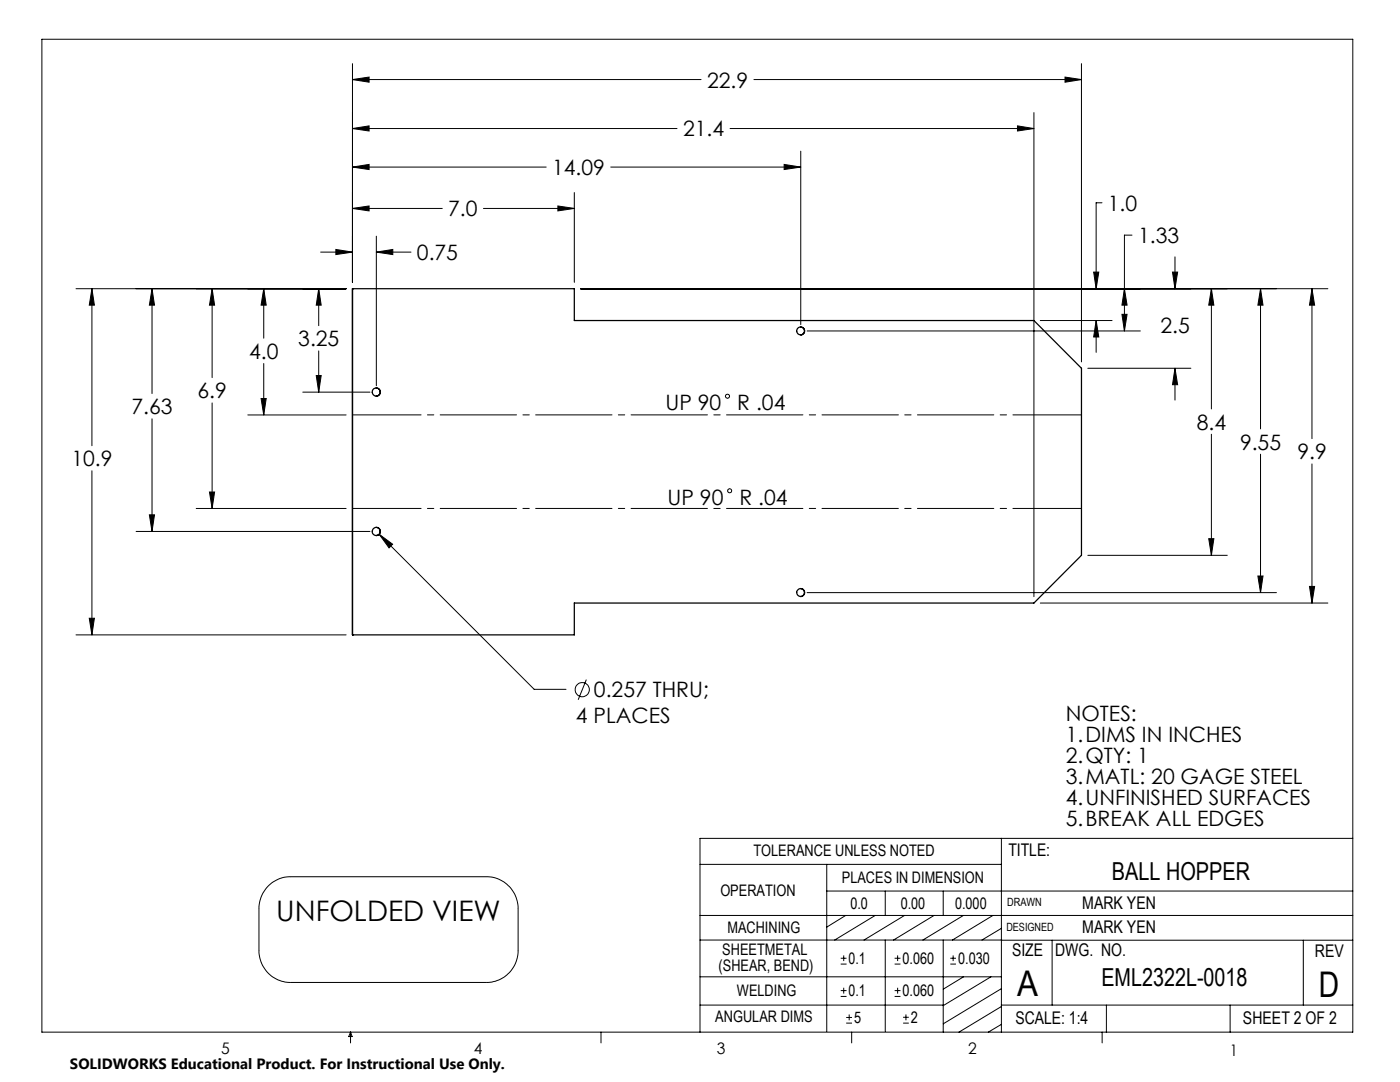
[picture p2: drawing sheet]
<svg xmlns="http://www.w3.org/2000/svg" width="279mm" height="216mm" viewBox="0 0 279 216" stroke-linecap="round" stroke-linejoin="round" font-family="sans-serif">
<g fill="none" stroke="#000" stroke-width=".2">
<path d="M8.4 7.8h261.6v198.2h-261.6zM70.3 15.9l3.4-.5v1zM70.3 12.7v43.6M70.3 15.9h69.6M150.5 15.9h65.3M212.5 15.4l3.3 .5-3.3 .5zM215.8 12.7v59.5M70.3 33.3l3.4-.5v1zM70.3 25.6l3.4-.5v1zM70.3 33.3h38.7M70.3 25.6h64.8M114.6 38.4v17.9"/>
<path d="M121.9 33.3h37.9M145.7 25.6h60.6M156.5 32.8l3.3 .5-3.3 .5zM159.8 30.2v34.6M203.1 25.1l3.2 .5-3.2 .5zM206.3 22.5v96.6M15.2 57.6h53.9M18.3 57.6l.5 3.3h-1zM18.3 57.6v31.3M30.3 57.6l.5 3.3h-1zM30.3 57.6v20.9M42.3 57.6l.5 3.3h-1z"/>
<path d="M42.3 57.6v17.8M52.6 57.6l.5 3.3h-1zM52.6 57.6v9.9M63.6 57.6l.5 3.3h-1zM63.6 57.6v7.4M64 50.3h6.3M67 49.8l3.3 .5-3.3 .5zM70.3 41.6l3.4-.5v1zM70.3 41.6h18M75.1 50.3l3.3-.5v1zM75.1 47.1v29.9M75.1 50.3h6.9"/>
<path d="M96.5 41.6h18.1M111.3 41.1l3.3 .5-3.3 .5zM115.9 57.6h149.1M218.3 54.3h1l-.5 3.3zM219.9 40.5h-1.1v17.1M224.4 57.6l.5 3.3h-1zM225.9 46.9h-1.5v19.1M234 54.3h1l-.5 3.3zM234.5 51.3v6.3M241.8 57.6l.5 3.3h-1.1zM241.8 57.6v24M251.6 57.6l.5 3.3h-1.1z"/>
<path d="M251.6 57.6v28M261.8 57.6l.6 3.3h-1.1zM261.8 57.6v29.9M52.1 79.5h1l-.5 3.3zM52.6 72.5v10.3M60.4 78.2h13.4M63.1 74.9h1l-.5 3.3zM63.6 70v8.2M161.1 66h66.5M207.6 64h14.3M217.1 73.5h20.6M218.8 64l.5 3.2h-1z"/>
<path d="M218.8 64v6.3M223.9 62.7h1l-.5 3.3zM234.5 73.5v6.3M234.5 73.5l.5 3.3h-1zM18.3 93.9v32.8M30.3 83.6v22.4M41.8 98.2h1l-.5 3.3zM42.3 80.4v21.1M49.5 82.8h19.6M241.8 86.6v24.2M251.6 90.6v27.7M261.8 92.6v27.7"/>
<path d="M27.2 106h46.6M29.8 102.7h1l-.5 3.3zM39.2 101.5h29.9M75.7 106.6l2.7 2-.8 .7zM75.7 106.6l30.9 30.9h6.4M161.1 118.3h93.6M217.1 110.8h27.8M241.2 107.5h1.1l-.5 3.3zM251 114.9h1.1l-.5 3.4zM261.3 117h1.1l-.6 3.3zM15.2 126.7h53.9M17.8 123.4h1l-.5 3.3z"/>
<path d="M117 135.6l-1.6 4M207.6 120.3h57.4M53.7 176.7a6.2 6.2 0 0 1 4.3-1.8h39a6.4 6.4 0 0 1 6.4 6.4v8.4a6.3 6.3 0 0 1-6.4 6.3h-39a6.3 6.3 0 0 1-6.3-6.3v-8.4a6.4 6.4 0 0 1 2-4.6zM139.7 172.5h60.1M165 177.8h105M165 172.5v33.3M176.7 177.8v4.9M188.2 177.8v4.9M199.8 167.3v38.7M270 167.3h-130.3v38.7M139.7 182.7h130.3M139.7 187.6h60.2"/>
<path d="M139.7 194.9h60.1M167.8 198.8h1.1M167.8 197.7h1.1M167.8 192.4h1.1M167.8 191.2h1.1M168.4 190.6v1.2M168.4 197.1v1.2M168.8 182.7l-3.8 2.3M174.7 182.7l-8.1 4.9M176.7 187.6v18.2M178.5 198.8h1.2M178.5 197.7h1.2"/>
<path d="M178.5 192.4h1.2M178.5 191.2h1.2M179.1 190.6v1.2M179.1 197.1v1.2M180.5 182.7l-8.1 4.9M186.4 182.7l-8.1 4.9M188.2 187.6v18.4M189.7 192.4h1.1M189.7 191.2h1.1M190.2 190.6v1.2M192.3 182.7l-8.1 4.9M192.3 194.9l-4.1 2.5"/>
<path d="M197.8 194.9l-9.6 5.8M198.2 182.7l-8.1 4.9M199.8 187.6h70.2M199.8 197.3l-11.6 7M199.8 185.2l-3.8 2.4M210 187.6v13M260.1 187.6v13M70 206v2.1M70 206l.3 .8h-.7zM119.9 206v2.1M139.7 200.6h48.5M168.9 204.2h1.1"/>
<path d="M168.9 203h1.1M169.5 202.4v1.2M170 206v2.1M180.2 204.2h1.2M180.2 203h1.2M180.8 202.4v1.2M199.8 200.6h70.2M199.8 200.8l-8.4 5.2M199.8 204.4l-2.6 1.6M220 206v2.1M220.8 200.6v5.4M245.5 200.6v5.4"/>
<circle cx="145.2" cy="79.1" r=".4"/>
<circle cx="145.6" cy="97.9" r=".39"/>
<circle cx="116.2" cy="137.6" r="1.42"/>
</g>
<path d="M215.8 82.8h-145.5M70.3 101.5h145.5" fill="none" stroke="#000" stroke-width=".2" stroke-dasharray="15.2 1.3 1.3 1.3" stroke-dashoffset="1.5"/>
<path d="M17.8 123.4h1l-.5 3.3zM18.3 57.6l.5 3.3h-1zM30.3 57.6l.5 3.3h-1zM29.8 102.7h1l-.5 3.3zM63.6 57.6l.5 3.3h-1zM63.1 74.9h1l-.5 3.3zM218.3 54.3h1l-.5 3.3zM218.8 64l.5 3.2h-1zM261.8 57.6l.6 3.3h-1.1zM261.3 117h1.1l-.6 3.3zM67 49.8l3.3 .5-3.3 .5zM75.1 50.3l3.3-.5v1zM224.4 57.6l.5 3.3h-1zM223.9 62.7h1l-.5 3.3zM251.6 57.6l.5 3.3h-1.1zM251 114.9h1.1l-.5 3.4zM70.3 41.6l3.4-.5v1zM111.3 41.1l3.3 .5-3.3 .5zM70.3 15.9l3.4-.5v1zM212.5 15.4l3.3 .5-3.3 .5zM70.3 33.3l3.4-.5v1zM156.5 32.8l3.3 .5-3.3 .5zM75.7 106.6l1.9 2.7 .8-.7zM52.6 57.6l.5 3.3h-1zM52.1 79.5h1l-.5 3.3zM42.3 57.6l.5 3.3h-1zM41.8 98.2h1l-.5 3.3zM241.8 57.6l.5 3.3h-1.1zM241.2 107.5h1.1l-.5 3.3zM203.1 25.1l3.2 .5-3.2 .5zM70.3 25.6l3.4-.5v1zM234 54.3h1l-.5 3.3zM234.5 73.5l.5 3.3h-1z" fill="#000"/>
<g fill="none" stroke="#000" stroke-width=".25">
<path d="M70.3 57.6h.1M70.3 57.6h44.3v6.4h91.7l9.5 9.5v37.3l-9.5 9.5h-91.7v6.4h-44.3M70.3 57.6v69.1M75.1 77.4a.83 .83 0 0 1 .8 .8 .83 .83 0 0 1-.8 .9M159.8 65.2a.79 .79 0 0 1 .8 .8 .79 .79 0 0 1-.8 .8M75.1 105.2a.81 .81 0 0 1 .8 .8 .81 .81 0 0 1-.8 .9M159.8 117.4a.79 .79 0 0 1 .8 .8 .79 .79 0 0 1-.8 .8M70.3 126.7h.1"/>
<circle cx="75.1" cy="78.2" r=".81"/>
<circle cx="159.8" cy="66" r=".78"/>
<circle cx="75.1" cy="106" r=".82"/>
<circle cx="159.8" cy="118.2" r=".79"/>
</g>
<g font-size="7.1">
<text x="203" y="198.7">A</text>
<text x="263.2" y="198.9">D</text>
</g>
<text font-size="5.6" x="55.1" y="183.7">UNFOLDED VIEW</text>
<g font-size="4.9">
<text x="221.9" y="175.7">BALL HOPPER</text>
<text x="219.8" y="196.7">EML2322L-0018</text>
</g>
<g font-size="4.2">
<text x="141.1" y="17.5">22.9</text>
<text x="136.3" y="27.2">21.4</text>
<text x="110.2" y="34.9">14.09</text>
<text x="89.5" y="43.2">7.0</text>
<text x="221.1" y="42">1.0</text>
<text x="83.2" y="51.9">0.75</text>
<text x="227.1" y="48.5">1.33</text>
<text x="49.7" y="71.6">4.0</text>
<text x="59.5" y="69.1">3.25</text>
<text x="231.6" y="66.4">2.5</text>
<text x="26.2" y="82.6">7.63</text>
<text x="39.4" y="79.5">6.9</text>
<text x="132.8" y="81.9">UP 90</text>
<text x="147.1" y="81.9">R .04</text>
<text x="238.8" y="85.7">8.4</text>
<text x="247.5" y="89.7">9.55</text>
<text x="14.2" y="93">10.9</text>
<text x="258.9" y="91.6">9.9</text>
<text x="133.2" y="100.7">UP 90</text>
<text x="147.6" y="100.7">R .04</text>
<text x="118.5" y="139.1">0.257 THRU;</text>
<text x="212.7" y="143.9">NOTES:</text>
<text x="114.9" y="144.2">4 PLACES</text>
<text x="212.7" y="148.1">1.DIMS IN INCHES</text>
<text x="212.7" y="152.3">2.QTY: 1</text>
<text x="212.7" y="156.4">3.MATL: 20 GAGE STEEL</text>
<text x="212.7" y="160.6">4.UNFINISHED SURFACES</text>
<text x="212.7" y="164.8">5.BREAK ALL EDGES</text>
</g>
<g font-size="3.5">
<text x="201.2" y="170.7">TITLE:</text>
<text x="216" y="181.4">MARK YEN</text>
<text x="202" y="190.8">SIZE</text>
<text x="210.6" y="190.8">DWG. NO.</text>
<text x="216" y="186.2">MARK YEN</text>
<text x="262.4" y="190.9">REV</text>
<text x="202.7" y="204.4">SCALE: 1:4</text>
<text x="248.1" y="204.4">SHEET 2 OF 2</text>
</g>
<g font-size="3.2">
<text x="150.4" y="170.8">TOLERANCE UNLESS NOTED</text>
<text x="143.8" y="178.9">OPERATION</text>
<text x="168" y="176.2">PLACES IN DIMENSION</text>
<text x="169.7" y="181.4">0.0</text>
<text x="179.8" y="181.4">0.00</text>
<text x="190.6" y="181.4">0.000</text>
<text x="144.1" y="190.5">SHEETMETAL</text>
<text x="145.2" y="186.2">MACHINING</text>
<text x="143.4" y="193.7">(SHEAR, BEND)</text>
<text x="169.4" y="192.3">0.1</text>
<text x="180.1" y="192.3">0.060</text>
<text x="191.2" y="192.3">0.030</text>
<text x="147.1" y="198.7">WELDING</text>
<text x="169.4" y="198.7">0.1</text>
<text x="180.1" y="198.7">0.060</text>
<text x="142.8" y="204">ANGULAR DIMS</text>
<text x="170.5" y="204.1">5</text>
<text x="181.8" y="204.1">2</text>
<text x="44.2" y="210.4">5</text>
<text x="94.6" y="210.3">4</text>
<text x="143.1" y="210.4">3</text>
<text x="193.2" y="210.3">2</text>
<text x="245.4" y="210.6">1</text>
</g>
<text font-size="3" x="14" y="213.3">SOLIDWORKS Educational Product. For Instructional Use Only.</text>
<g font-size="2.3">
<text x="200.8" y="185.7">DESIGNED</text>
<text x="201" y="180.9">DRAWN</text>
</g>
</svg>
